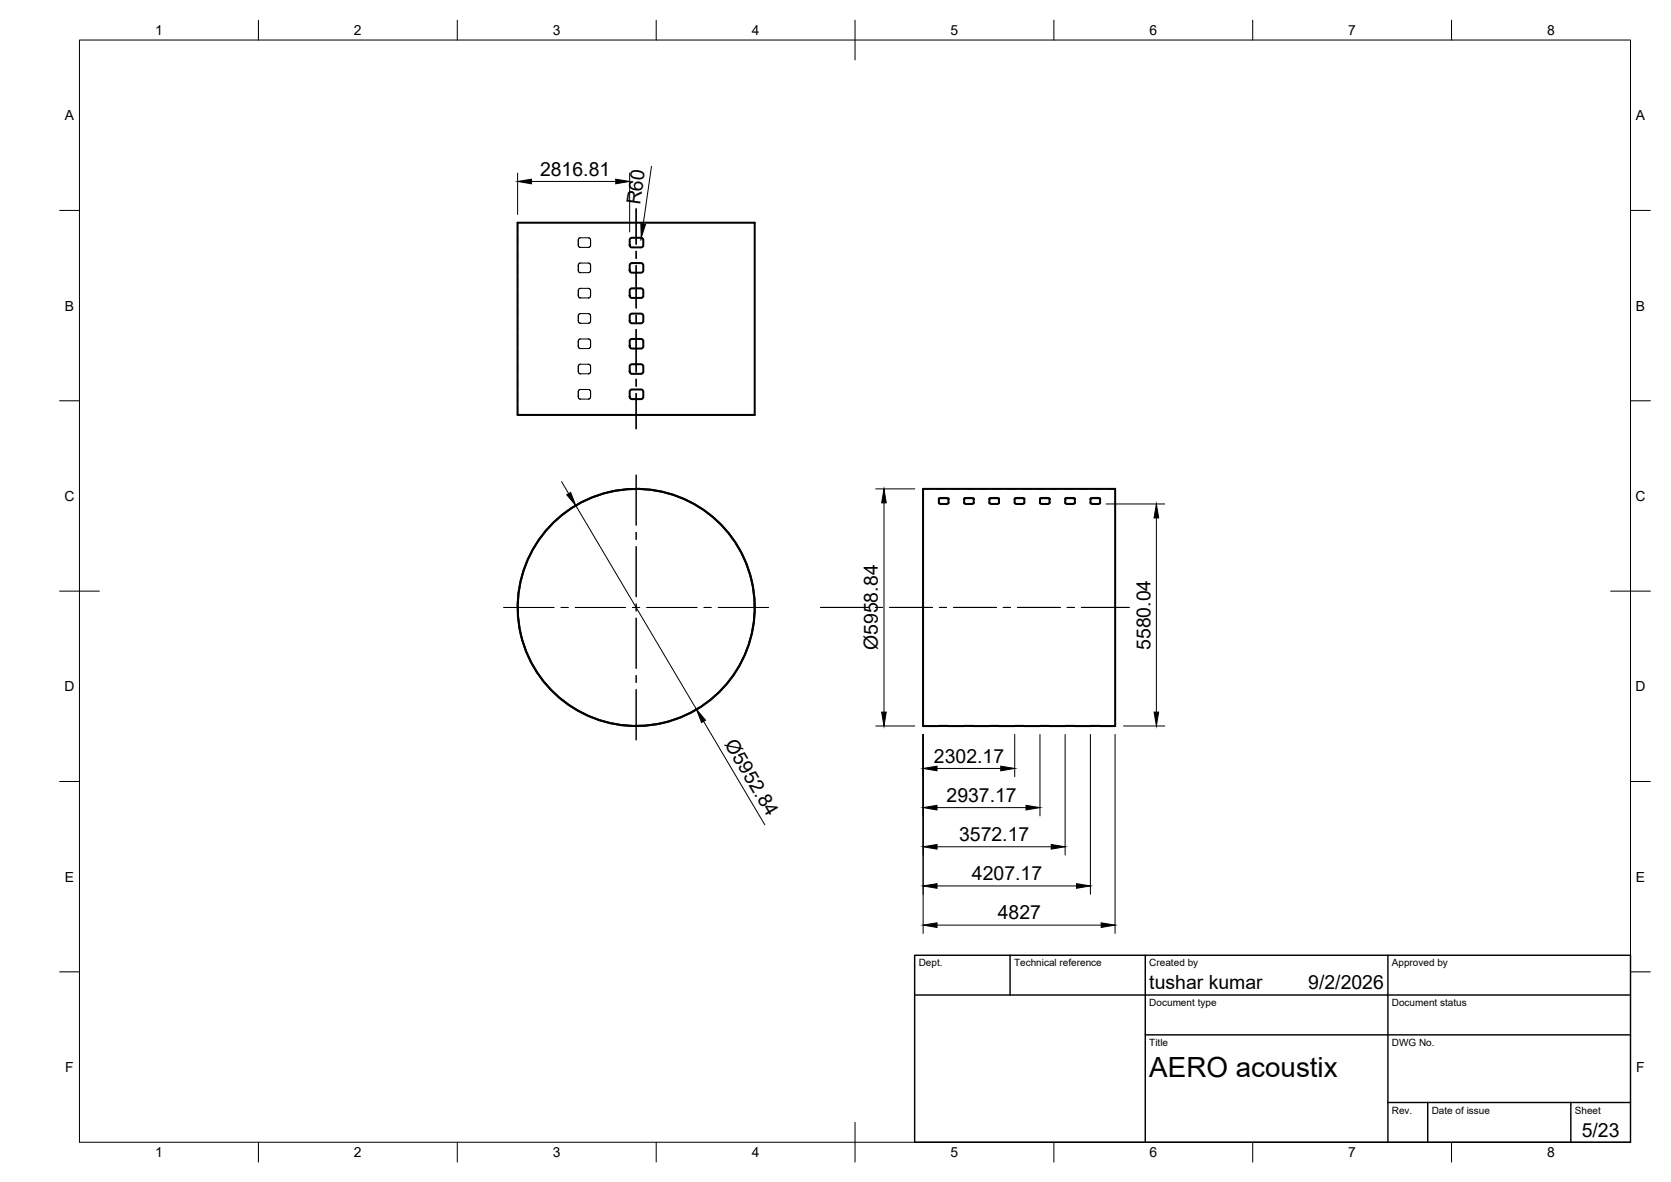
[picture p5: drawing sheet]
<svg xmlns="http://www.w3.org/2000/svg" width="420mm" height="297mm" viewBox="0 0 420 297" stroke-linecap="round" stroke-linejoin="round" font-family="sans-serif">
<!-- layer: Hidden -->
<g fill="none" stroke="#000" stroke-width=".25">
<path d="M130.2 56v2.1M130.2 59.3v2.4M145.9 59.8l-.3 .1-.2 .5M147.9 59.8l.4 .1 .2 .5M189.7 56v2.1M189.7 59.3v2.4M130.2 62.9v2.3M130.2 66.4v2.4M130.2 70v2.4M130.2 73.6v2.4M130.2 77.1v2.4M145.4 60.4l.1-.4 .3-.2h2.3l.3 .2 .1 .4"/>
<path d="M145.4 61.6l.1 .3 .3 .3h2.3l.3-.2 .1-.4M145.4 73.1l.1-.4 .4-.2h2.2l.4 .6M145.4 74.3l.1 .3 .3 .3h2.3l.3-.3 .1-.3M145.4 79.4l.2-.4 .3-.2h2.2l.3 .3 .1 .3M145.4 66.7l.1-.4 .4-.2h2.2l.4 .6M145.4 67.9l.1 .4 .3 .2h2.3l.3-.2 .1-.4M145.4 60.4v1.2M145.4 66.7v1.2M145.4 73.1v1.2M145.4 79.4v1.2M145.4 61.6l.2 .4 .3 .2M145.4 74.3l.2 .4 .3 .2"/>
<path d="M145.4 67.9l.2 .5 .3 .1M145.9 72.5l-.3 .2-.2 .4M145.9 78.8l-.3 .2-.2 .4M145.9 66.1l-.3 .2-.2 .4M147.9 72.5l.4 .1 .2 .5M147.9 78.8l.4 .2 .2 .4M147.9 66.1l.5 .2 .1 .4M148.5 61.6l-.2 .4-.4 .2M148.5 74.3l-.2 .4-.4 .2M148.5 67.9l-.2 .5-.4 .1M148.5 60.4v1.2M148.5 66.7v1.2"/>
<path d="M148.5 73.1v1.2M148.5 79.4v1.2M189.7 62.9v2.3M189.7 66.4v2.4M189.7 70v2.4M189.7 73.6v2.4M189.7 77.1v2.4M130.2 80.7v2.4M130.2 84.3v2.4M130.2 87.9v2.3M130.2 91.4v2.4M130.2 95v2.4"/>
<path d="M130.2 98.6v2.4M145.4 92.1l.1-.3 .3-.3h2.3l.3 .2 .1 .4M145.4 93.4l.1 .3 .4 .2h2.2l.4-.5M145.4 80.6l.2 .5 .3 .1h2.2l.3-.3 .1-.3M145.4 85.8l.1-.4 .3-.2h2.3l.3 .2 .1 .4M145.4 87l.1 .3 .4 .3h2.2l.4-.6M145.4 98.5l.1-.4 .3-.2h2.3l.3 .2 .1 .4M145.4 99.7l.1 .3 .3 .3h2.3l.3-.2 .1-.4M145.4 85.8v1.2M145.4 92.1v1.3M145.4 98.5v1.2M145.4 93.4l.2 .4 .3 .1"/>
<path d="M145.4 80.6l.2 .5 .3 .1M145.4 87l.2 .4 .3 .2M145.4 99.7l.2 .4 .3 .2M145.9 91.5l-.3 .2-.2 .4M145.9 85.2l-.3 .2-.2 .4M145.9 97.9l-.3 .2-.2 .4M147.9 91.5l.4 .2 .2 .4M147.9 85.2l.4 .1 .2 .5M147.9 97.9l.4 .1 .2 .5M148.5 93.4l-.1 .3-.5 .2M148.5 80.6l-.2 .5-.4 .1M148.5 87l-.2 .4-.4 .2"/>
<path d="M148.5 99.7l-.2 .5-.4 .1M148.5 85.8v1.2M148.5 92.1v1.3M148.5 98.5v1.2M189.7 80.7v2.4M189.7 84.3v2.4M189.7 87.9v2.3M189.7 91.4v2.4M189.7 95v2.4M189.7 98.6v2.4M130.2 102.2v2.1M189.7 102.2v2.1"/>
<path d="M145.4 126.6v.1M148.5 125.1v.1M232.1 122.9h2.1M235.4 122.9h2.4M236.1 126.4l.4 .3h1.6l.4-.3M239 122.9h2.3M242.4 126.4l.4 .3h1.6l.4-.3M242.5 122.9h2.4M246.1 122.9h2.4M248.8 126.4l.4 .3h1.6l.4-.3M249.7 122.9h2.4M253.3 122.9h2.4"/>
<path d="M255.1 126.4l.5 .3h1.5l.5-.3M256.8 122.9h2.4M260.4 122.9h2.4M261.5 126.4l.4 .3h1.6l.4-.3M264 122.9h2.4M267.6 122.9h2.3M267.8 126.4l.5 .3h1.5l.5-.3M271.1 122.9h2.4M274.2 126.4l.4 .3h1.6l.4-.3M274.7 122.9h2.4M278.3 122.9h2.1M158.3 182.4h.1"/>
<path d="M161.8 182.4h.1M232.1 182.4h1.4M234.7 182.4h1.4M236.1 182.4h.1M236.1 182.4h2.4M236.7 182.4h-.6M236.7 182.4h1.2M237.9 182.4h.6M238.5 182.4h.1M238.5 182.4h1.4M241 182.4h1.4M242.4 182.4h.1"/>
<path d="M242.4 182.4h2.4M243 182.4h-.6M243 182.4h1.2M244.2 182.4h.6M244.8 182.4h.1M244.8 182.4h1.4M247.4 182.4h1.4M248.8 182.4h.1M248.8 182.4h2.4M249.4 182.4h-.6M249.4 182.4h1.2M250.6 182.4h.6"/>
<path d="M251.2 182.4h.1M251.2 182.4h1.4M253.8 182.4h1.3M255.1 182.4h.1M255.1 182.4h2.5M255.7 182.4h-.6M255.7 182.4h1.2M256.9 182.4h.7M257.6 182.4h.1M257.6 182.4h1.3M260.1 182.4h1.4M261.5 182.4h.1"/>
<path d="M261.5 182.4h2.4M262.1 182.4h-.6M262.1 182.4h1.2M263.3 182.4h.6M263.9 182.4h.1M263.9 182.4h1.4M266.5 182.4h1.3M267.8 182.4h.1M267.8 182.4h2.5M268.4 182.4h-.6M268.4 182.4h1.3M269.7 182.4h.6"/>
<path d="M270.3 182.4h.1M270.3 182.4h1.3M272.8 182.4h1.4M274.2 182.4h.1M274.2 182.4h2.4M274.8 182.4h-.6M274.8 182.4h1.2M276 182.4h.6M276.6 182.4h.1M276.6 182.4h1.3M279.1 182.4h1.3"/>
</g>
<!-- layer: Visible -->
<g fill="none" stroke="#000" stroke-width=".51">
<path d="M130.1 56h59.7v48.3h-59.7zM158.5 59.9l2.9-.1 .4 .5-.2 1.6-.3 .3-2.8-.2-.2-.3v-1.5zM158.4 79.1l.5-.3 2.6 .1 .3 .5-.1 1.5-.6 .3-2.5-.1-.3-.3zM158.4 72.7l.5-.2h2.5l.3 .4v1.6l-.4 .4-2.7-.1-.3-.4zM158.5 66.3l.4-.2 2.5 .1 .4 .5-.1 1.5-.4 .3h-2.7l-.3-.5zM158.4 91.8l.4-.3 2.6 .1 .4 .5-.1 1.5-.5 .3h-2.6l-.3-.4zM158.4 98.1l.4-.2h2.6l.4 .5-.1 1.5-.4 .4-2.7-.1-.3-.4zM158.4 85.4l.4-.2 2.7 .1 .3 .4-.1 1.5-.5 .4h-2.5l-.4-.5zM232.1 122.9h48.3v59.6h-48.3zM236.1 125.4l.3-.2h1.7l.4 .2M236.1 125.3l.5-.2 1.8 .1 .1 1.2-.5 .2h-1.7l-.2-.2zM242.4 125.4l.4-.2h1.7l.3 .2"/>
<path d="M242.5 125.3l.4-.2 1.8 .1 .1 1.2-.5 .2h-1.7l-.2-.2zM248.8 125.4l.4-.2h1.6l.4 .2M248.8 125.3l.5-.2 1.8 .1 .1 1.2-.5 .2h-1.7l-.2-.2zM255.1 125.4l.4-.2h1.7l.4 .2M255.1 125.3l.5-.2 1.8 .1 .2 .2-.1 1-.4 .2h-1.7l-.3-.2zM261.5 125.3l.5-.2 1.8 .1 .1 .2v1l-.5 .2h-1.7l-.2-.2zM261.5 125.4l.4-.2h1.6l.4 .2M267.8 125.3l.5-.2 1.8 .1 .2 .2v1l-.5 .2h-1.7l-.3-.2zM267.8 125.4l.4-.2h1.7l.4 .2M274.2 125.3l.5-.2 1.8 .1 .1 1.2-.5 .2h-1.7l-.2-.2zM274.2 125.4l.4-.2h1.6l.4 .2"/>
<circle cx="160" cy="152.6" r="29.8"/>
<circle cx="160" cy="152.7" r="29.8"/>
</g>
<!-- layer: BORDER -->
<g fill="none" stroke="#000" stroke-width=".25">
<path d="M20 10.1h390v276.9h-390zM65 5.1v5M115 5.1v5M165 5.1v5M215 5.1v10M265 5.1v5M315 5.1v5M365 5.1v5M15 52.9h5M410 52.9h5M15 100.7h5M410 100.7h5"/>
<path d="M15 148.6h10M405 148.6h10M15 196.4h5M410 196.4h5M15 244.2h5M410 244.2h5M65 287v5M115 287v5M165 287v5M215 282.1v9.9M265 287v5M315 287v5"/>
<path d="M365 287v5"/>
</g>
<!-- layer: TITLEBLOCK -->
<path d="M230 240.1h180v46.9h-180zM230 250h180M254 240.1v9.9M288 240.1v46.9M349 240.1v46.9M288 260.1h122M349 277.1h61M359 277.1v9.9M395 277.1v9.9" fill="none" stroke="#000" stroke-width=".36"/>
<!-- layer: Smart Centers -->
<g fill="none" stroke="#000" stroke-width=".25">
<path d="M160 52.5v8.9M160 63.1v1.8M160 66.7v10.7M160 79.2v1.8M160 82.8v10.7M160 95.3v1.8M160 98.9v8.9M160 119.4v12.6M160 133.8v1.8M160 137.4v12.6M126.7 152.7h12.6M141.1 152.7h1.8"/>
<path d="M144.6 152.7h12.7M159 152.7h1.8M160 151.8v1.8M160 155.3v12.7M162.6 152.7h12.7M177 152.7h1.8M180.6 152.7h12.6M206.4 152.7h11.9M220.1 152.7h1.8M223.7 152.7h10.7M236.2 152.7h1.8M239.8 152.7h10.7"/>
<path d="M252.3 152.7h1.8M255.8 152.7h10.8M268.4 152.7h1.7M271.9 152.7h12M160 169.7v1.8M160 173.3v12.7"/>
</g>
<!-- layer: FD_Dimensions -->
<g fill="none" stroke="#000" stroke-width=".25">
<path d="M130.2 43.5v10.4M133.6 45.6h21.2M158.3 43.5v14.8M163.8 41.8l-2.1 14.5M161.8 60.4l-.3-.5-.3-.1-.1 .6M141.2 121l1.8 3M144.8 127l30.3 51.3M220.2 122.9h9.8M222.3 126.4v52.6M278.1 126.6h14.8M290.8 130.2v48.8M176.9 181.3l15.4 26"/>
<path d="M220.2 182.4h9.8M232.1 184.6v50M235.6 193.1h16M255.1 184.6v10.6M261.5 184.6v20.4M267.8 184.6v30.3M274.2 184.6v40.1M280.4 184.6v50M282.5 182.4h10.4M235.6 212.8h28.7M235.6 203h22.4M235.6 232.5h41.3"/>
<path d="M235.6 222.6h35.1"/>
</g>
<g fill="#000" stroke="#000" stroke-width=".25">
<path d="M130.2 45.6l3.4-.6v1.2zM154.8 45l3.5 .6-3.5 .6zM161.1 56.2l1.2 .2-1.1 3.4zM142.5 124.3l1-.6 1.3 3.3zM222.3 122.9l.5 3.5h-1.1zM290.8 126.6l.5 3.6h-1.1zM221.7 179h1.1l-.5 3.4zM290.2 179h1.1l-.5 3.4zM175.1 178.3l2.3 2.7-1 .6zM232.1 193.1l3.5-.6v1.2zM251.6 192.5l3.5 .6-3.5 .6zM232.1 212.8l3.5-.6v1.2z"/>
<path d="M232.1 203l3.5-.6v1.1zM258 202.4l3.5 .6-3.5 .5zM264.3 212.2l3.5 .6-3.5 .6zM232.1 232.5l3.5-.6v1.2zM232.1 222.6l3.5-.5v1.1zM270.7 222.1l3.5 .5-3.5 .6zM276.9 231.9l3.5 .6-3.5 .6z"/>
</g>
<text font-size="7" x="289" y="270.6">AERO acoustix</text>
<g font-size="4.9">
<text x="135.8" y="44.1">2816.81</text>
<text x="160.9" y="51.6" transform="rotate(-82 160.9 51.6)">R60</text>
<text x="220.7" y="163.4" transform="rotate(-90 220.7 163.4)">Ø5958.84</text>
<text x="289.3" y="163.4" transform="rotate(-90 289.3 163.4)">5580.04</text>
<text x="182.1" y="187" transform="rotate(59 182.1 187)">Ø5952.84</text>
<text x="234.8" y="191.7">2302.17</text>
<text x="238" y="201.5">2937.17</text>
<text x="241.2" y="211.3">3572.17</text>
<text x="244.4" y="221.2">4207.17</text>
<text x="250.9" y="231">4827</text>
<text x="289" y="248.5">tushar kumar</text>
<text x="329" y="248.5">9/2/2026</text>
<text x="397.7" y="285.7">5/23</text>
</g>
<g font-size="3.5">
<text x="39" y="8.8">1</text>
<text x="89" y="8.8">2</text>
<text x="139" y="8.8">3</text>
<text x="189" y="8.8">4</text>
<text x="239" y="8.8">5</text>
<text x="289" y="8.8">6</text>
<text x="339" y="8.8">7</text>
<text x="389" y="8.8">8</text>
<text x="16.3" y="30.2">A</text>
<text x="411.3" y="30.2">A</text>
<text x="16.3" y="78">B</text>
<text x="411.3" y="78">B</text>
<text x="16.2" y="125.9">C</text>
<text x="411.2" y="125.9">C</text>
<text x="16.2" y="173.7">D</text>
<text x="411.2" y="173.7">D</text>
<text x="16.3" y="221.6">E</text>
<text x="411.3" y="221.6">E</text>
<text x="16.4" y="269.4">F</text>
<text x="411.4" y="269.4">F</text>
<text x="39" y="290.8">1</text>
<text x="89" y="290.8">2</text>
<text x="139" y="290.8">3</text>
<text x="189" y="290.8">4</text>
<text x="239" y="290.8">5</text>
<text x="289" y="290.8">6</text>
<text x="339" y="290.8">7</text>
<text x="389" y="290.8">8</text>
</g>
<g font-size="2.5">
<text x="231" y="242.9">Dept.</text>
<text x="255" y="242.9">Technical reference</text>
<text x="289" y="242.9">Created by</text>
<text x="350" y="242.9">Approved by</text>
<text x="289" y="252.8">Document type</text>
<text x="350" y="252.8">Document status</text>
<text x="289" y="262.9">Title</text>
<text x="350" y="262.9">DWG No.</text>
<text x="350" y="279.9">Rev.</text>
<text x="360" y="279.9">Date of issue</text>
<text x="396" y="279.9">Sheet</text>
</g>
</svg>
